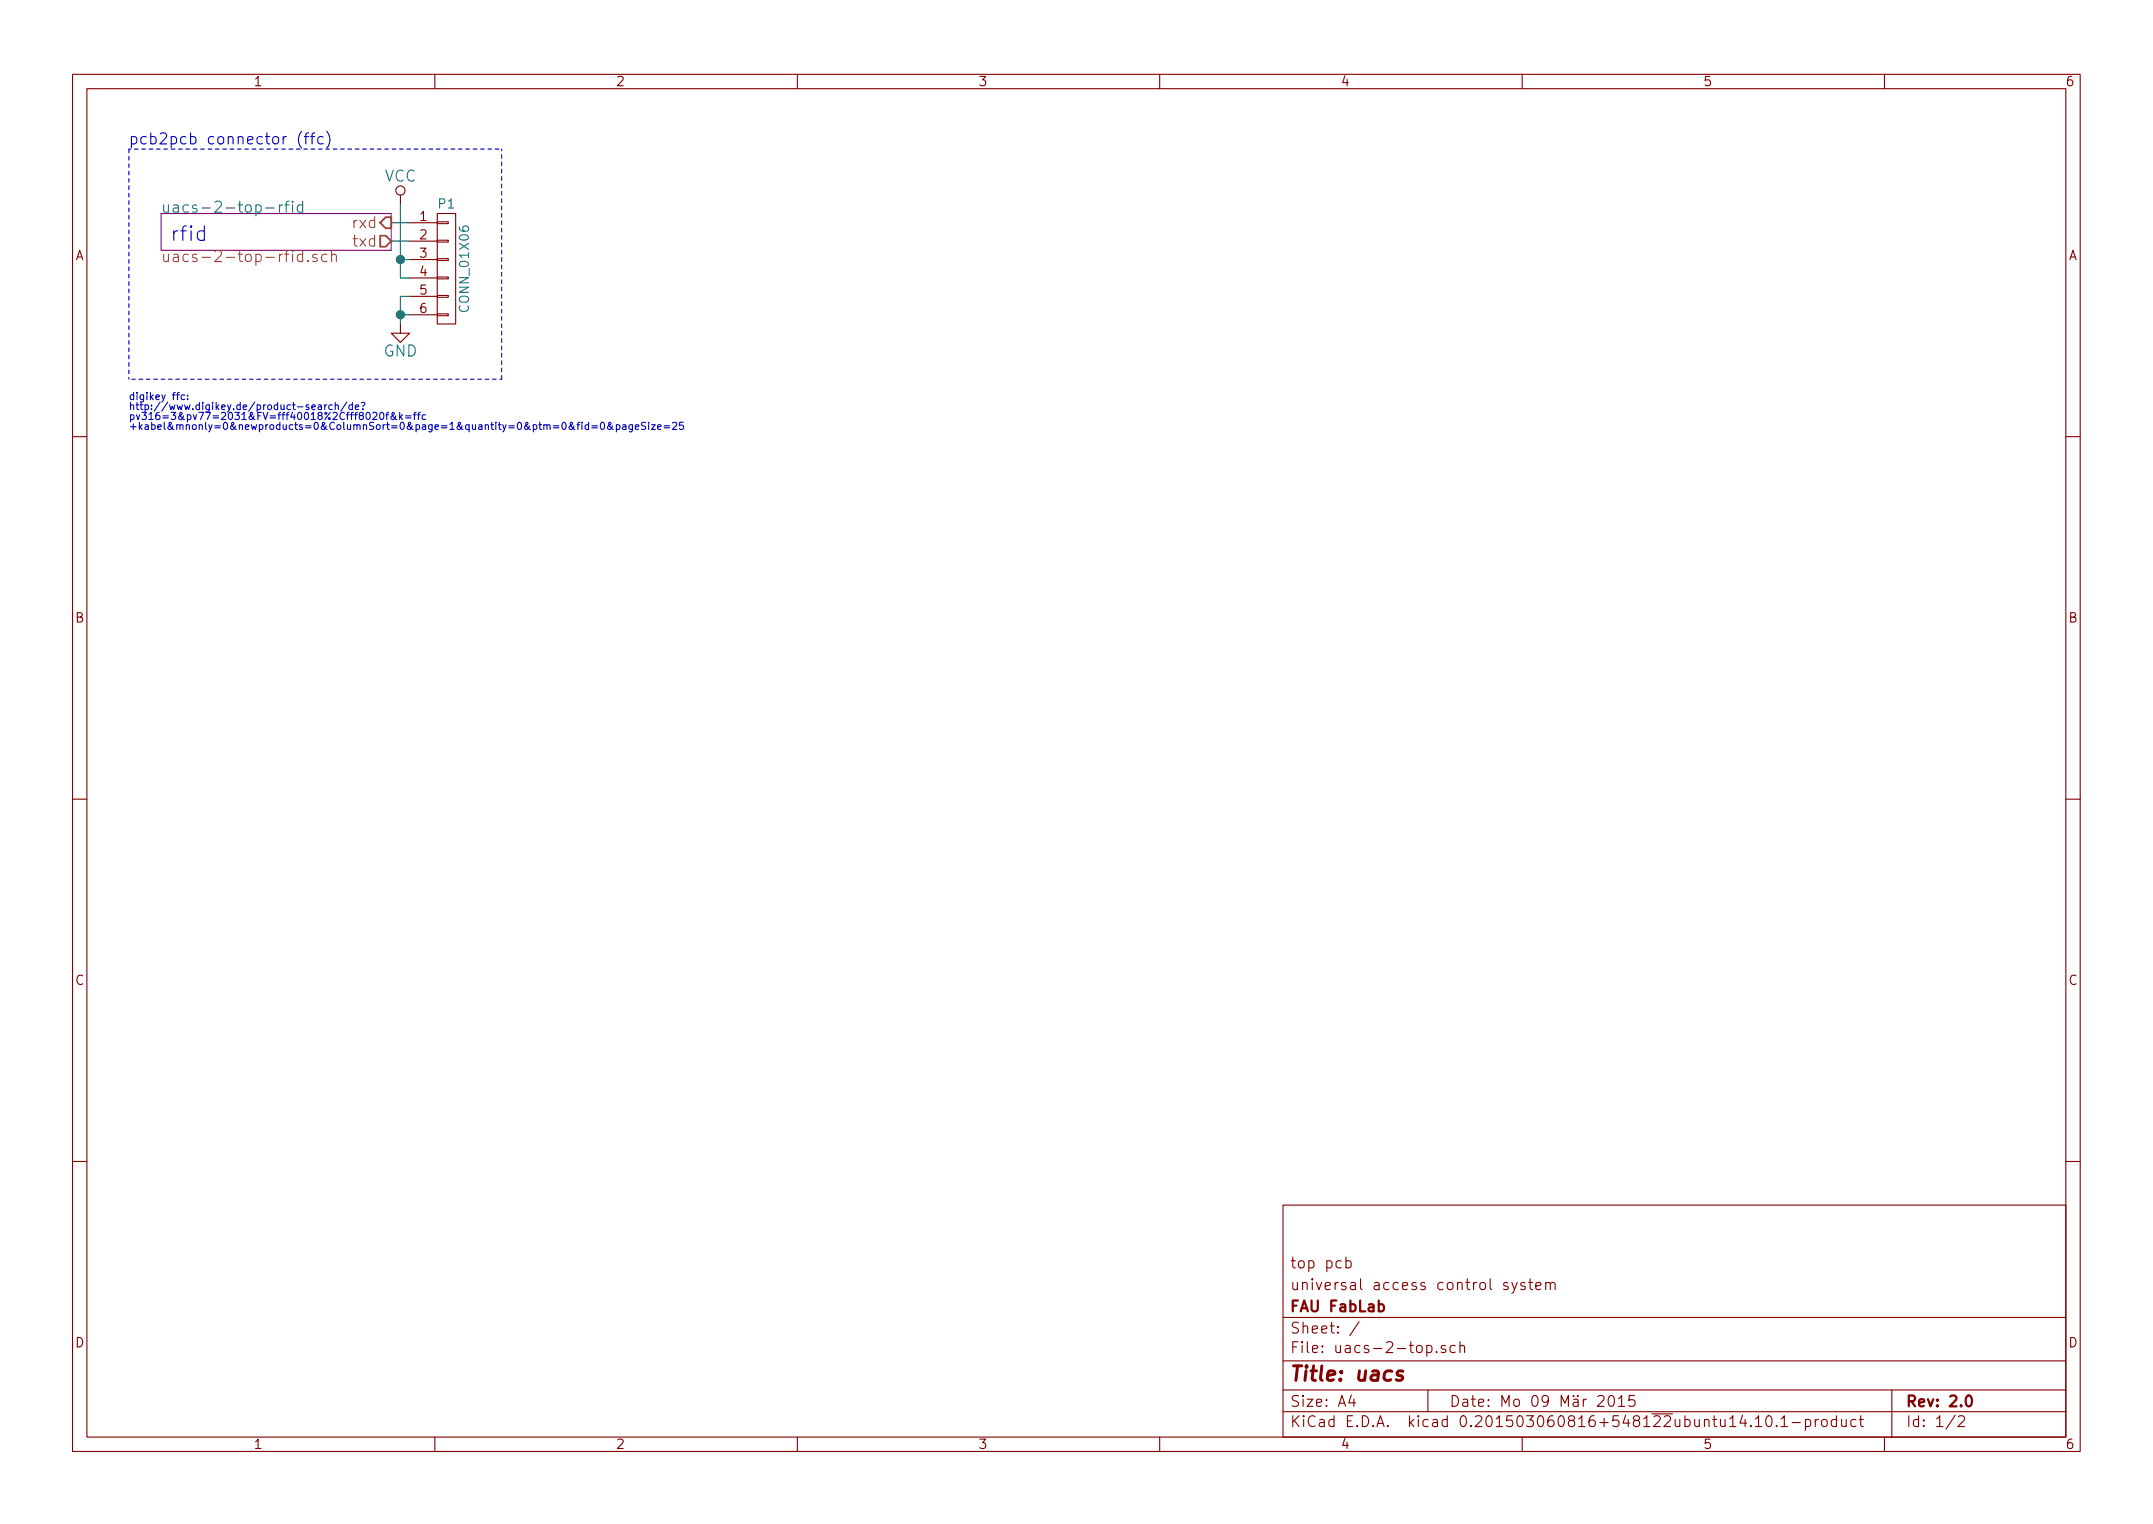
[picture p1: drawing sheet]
<svg xmlns="http://www.w3.org/2000/svg" width="297mm" height="210mm" viewBox="0 0 297 210" stroke-linecap="round" stroke-linejoin="round" font-family="sans-serif">
<g fill="none" stroke="#840000" stroke-width=".15">
<path d="M10 10.3h277v189.9h-277zM12 12.2h273v186.1h-273zM60 10.3v1.9M110 10.3v1.9M160 10.3v1.9M210 10.3v1.9M260 10.3v1.9M55.2 26.9v1.3M56.5 30.7h3.8M56.5 33.3h3.8M56.5 35.8h3.8M56.5 38.3h3.8"/>
<path d="M60.3 38.2h1.5v.3h-1.5zM60.3 35.7h1.5v.2h-1.5zM60.3 33.1h1.5v.3h-1.5zM60.3 30.6h1.5v.3h-1.5zM60.3 29.5h2.6v15.2h-2.6zM55.2 44.7v1.3h1.3l-1.3 1.2-1.2-1.2h1.2M56.5 40.9h3.8M56.5 43.4h3.8M60.3 43.3h1.5v.3h-1.5zM60.3 40.8h1.5v.2h-1.5zM10 60.2h2M285 60.2h2"/>
<path d="M10 110.3h2M285 110.3h2M10 160.2h2M177 166.3h108v32h-108zM185.7 174a.48 .48 0 0 1 .6 .1l.1 .1-.1 .6a.48 .48 0 0 1-.6 0M185.7 173.4v1.5M208 177a.37 .37 0 0 0-.6 .1v.1a.54 .54 0 0 0 .6 .3l.1 .1-.1 .2-.1 .1-.5-.1M208.6 176.9l.3 1M209.3 176.9l-.5 1.4-.2 .1M210.4 177a.37 .37 0 0 0-.6 .1v.1a.54 .54 0 0 0 .6 .3l.1 .1-.1 .2-.2 .1-.4-.1M210.9 176.9h.6M211.1 176.4v1.3l.2 .2h.2"/>
<path d="M211.9 177.4l.7-.1-.1-.3-.4-.1-.2 .2 .1 .7 .1 .1 .4-.1M213.3 177.1a.38 .38 0 0 1 .6 0v.8M213.3 176.9v1M213.9 177.1a.36 .36 0 0 1 .3-.2 .36 .36 0 0 1 .4 .2v.8M285 160.2h2M60 198.3v1.9M110 198.3v1.9M160 198.3v1.9M177 194.8h108M177 191.8h108M177 187.8h108M177 181.8h108"/>
<path d="M186.4 192.5l-.3 1h.9M186.8 193v1M187.5 182.3l-1.3 2M196.8 185.7a.48 .48 0 0 1 .7 0l.1 .2-.1 .6a.48 .48 0 0 1-.7 0M196.8 185.6v1.5M197 191.8v3M198.2 186.5h.1l-.1 .1-.1-.1h.1v.1M199.4 185.7a.37 .37 0 0 0-.6 .1v.1a.54 .54 0 0 0 .6 .3l.1 .1-.1 .2-.1 .1-.5-.1M200.8 185.7l-.5-.1-.2 .3v.6l.2 .1 .5-.1M201.4 185.7a.38 .38 0 0 1 .7 .1v.8M201.4 185.1v1.5M210 198.3v1.9"/>
<path d="M222 192.7a.35 .35 0 0 1 .4-.2 .35 .35 0 0 1 .3 .3 .77 .77 0 0 1-.5 1.2 .9 .9 0 0 1-.2-1.3zM223.3 193l.4-.5v1.5M223.3 194h.9M225.5 192.5h-.7l-.1 .7a.62 .62 0 0 1 .7 0l.2 .2-.1 .5-.2 .1h-.4l-.2-.1M242.2 195.8l.4-.5v1.5M242.2 196.8h.9M243.8 195.5a.35 .35 0 0 1 .3-.2 .35 .35 0 0 1 .3 .3 .77 .77 0 0 1-.4 1.2 .9 .9 0 0 1-.2-1.3zM245.1 196.7h.1l-.1 .1-.1-.1h.1v.1M245.7 195.8l.5-.5v1.5M245.7 196.8h.9M247.2 196.3h1.2M249.1 195.9a.48 .48 0 0 1 .6 .1l.1 .1-.1 .6a.48 .48 0 0 1-.6 0"/>
<path d="M249.1 195.8v1.5M250.4 195.8v1M250.9 195.8l-.3 .1-.2 .2M251.4 196a.41 .41 0 0 1 .7 .1v.4a.41 .41 0 0 1-.4 .3 .41 .41 0 0 1-.4-.3zM253.4 195.9l-.5-.1-.2 .3v.6l.2 .1 .5-.1M253.4 195.3v1.5M254.1 195.8l.1 .9a.4 .4 0 0 0 .5 0M254.7 195.8v1M256.1 195.9l-.5-.1-.3 .3 .1 .6 .2 .1 .5-.1M256.5 195.8h.6M256.7 195.3v1.3l.2 .2h.2M260 198.3v1.9"/>
<path d="M261 191.8v6.5M269.7 195.2l-1.2 2M270.2 195.5l.2-.2 .5 .1a.37 .37 0 0 1 .1 .6l-.9 .8h.9"/>
<circle cx="55.2" cy="26.3" r=".63"/>
</g>
<path d="M271.3 192.7a.35 .35 0 0 1 .4-.2 .35 .35 0 0 1 .3 .3 .77 .77 0 0 1-.4 1.2 .9 .9 0 0 1-.3-1.3z" fill="none" stroke="#840000" stroke-width=".3"/>
<path d="M193.5 189.2l-.4-.1-.2 .1-.2 .3 .3 .3 .4 .1 .1 .3-.1 .1-.2 .1-.6-.1" fill="none" stroke="#840000" stroke-width=".41"/>
<path d="M54 30.7h2.5M54 33.3h2.5M55.2 28.2v10.1h1.3M55.2 35.8h1.3M55.2 43.4h1.3M56.5 40.9h-1.3v3.8" fill="none" stroke="#008400" stroke-width=".15"/>
<g fill="#008400" stroke="#008400" stroke-width=".25">
<circle cx="55.2" cy="43.4" r=".51"/>
<circle cx="55.2" cy="35.8" r=".51"/>
</g>
<path d="M17.8 20.6h51.4M69.2 20.6v31.7M17.8 52.3v-31.7M69.2 52.3h-51.4" fill="none" stroke="#0000c2" stroke-width=".15" stroke-dasharray=".5" stroke-dashoffset=".3"/>
<g fill="none" stroke="#0000c2" stroke-width=".15">
<path d="M41.6 18.1a1.75 1.75 0 0 0 0 2.3M42 18.8h.6M42.6 18.3l-.3 .1-.1 .2v1.3M42.8 18.8h.6M43.4 18.3l-.3 .1v.2v1.3M44.6 18.9a.48 .48 0 0 0-.7 .1l-.1 .6a.48 .48 0 0 0 .8 .2M45.1 18.1a1.75 1.75 0 0 1 0 2.3M24.4 54.5h.3M24.7 54.1l-.2 .2v.8M25.5 54.5h-.3l-.2 .2 .1 .4h.4M25.9 55v.1M25.9 54.5v.1"/>
<path d="M43 56.2l.5-.1v-.2l-.3-.1-.2 .2 .1 .5h.4M43.9 55.9h.4v.6M44.3 56.1h-.3l-.1 .2 .1 .2h.3M44.8 55.8v.7M45.1 55.8l-.3 .3M45.8 55.9l-.2-.1-.2 .3 .1 .4h.3M46.3 56v-.1a.23 .23 0 0 1 .4 .1v.5M46.3 55.5v1M47.9 55.5l-.9 1.2M48.6 55.9l-.3-.1-.2 .3 .1 .4h.4M48.6 55.5v1M49 56.2l.5-.1v-.2l-.3-.1-.2 .2 .1 .5h.4"/>
<path d="M49.9 55.6l.3-.1a.32 .32 0 0 1-.1 .6M50.1 56.4v.1M51.4 57l.4-.1 .2 .3-.6 .7h.6M52.5 57l.1-.1a.53 .53 0 0 1 .4 .5 .53 .53 0 0 1-.4 .5l-.1-.1-.1-.3zM53.2 57.2h.4M53.6 56.9l-.2 .1v.9M54.6 57.4l-.2 .4a.26 .26 0 0 1-.4 0 .26 .26 0 0 1 0-.4l.4-.2v-.3h-.3v.4l.5 .5 .1 .1M55.1 56.9v1M55.2 57.5l.3 .4M55.5 57.2l-.4 .4M56 57.4h.7M56 57.7h.7"/>
<path d="M57 57.2h.4M57.4 56.9l-.2 .1v.9M57.6 57.2h.4M58 56.9l-.3 .1v.9M58.7 57.3l-.3-.1-.2 .2 .1 .4h.4M79.6 58.6h.4M80 58.3l-.3 .1v.9M80.3 58.3v.1M80.3 58.6v.7M81.2 58.6h-.3l-.2 .2 .1 .4h.4M81.2 58.3v1M81.7 58.7h.7"/>
<path d="M81.7 59h.7M83 58.3h.1a.53 .53 0 0 1 .3 .5 .53 .53 0 0 1-.3 .5 .63 .63 0 0 1-.1-1zM84.5 58.7l-.2 .5a.26 .26 0 0 1-.4 0 .26 .26 0 0 1 0-.4l.4-.3v-.2h-.3v.3l.5 .6 .1 .1M85 58.6h.3l.2 .2-.1 .4h-.4M85 58.6v1M85.9 58.6h.4l.1 .7M86.4 58.8l-.4 .1-.1 .1 .1 .3 .4-.1M87.2 58.6v.8l-.1 .2-.3-.1M87.2 58.6h-.2l-.2 .2 .1 .4h.3M87.7 58.9l.4-.1v-.2h-.3l-.1 .1v.5h.4M89.1 58.3h-.4l-.2 .2 .1 .2 .4 .2 .1 .2-.2 .2-.4-.1M89.5 58.3v.1"/>
<path d="M89.5 58.6v.7M89.9 58.6h.5l-.5 .7h.5M90.7 58.9l.5-.1v-.2h-.3l-.2 .1 .1 .5h.4M91.6 58.7h.8M91.6 59h.8M92.8 58.4l.4-.1 .2 .2-.6 .8h.6M94.3 58.3h-.5l-.1 .4 .2-.1 .3 .1 .1 .4-.2 .2-.4-.1"/>
</g>
<path d="M22.2 29.5h31.8v5h-31.8z" fill="none" stroke="#840084" stroke-width=".15"/>
<path d="M36.7 28.7h1.1M38.6 28.3v1M39 28.3h-.3l-.1 .3M39.3 28.3h.6M39.9 27.8h-.3l-.1 .2v1.3M40.4 27.8h-.1l.1 .1v-.1v.1M40.4 28.3v1M41.8 28.3a.48 .48 0 0 0-.7 .1l-.1 .6a.48 .48 0 0 0 .8 .2M41.8 27.8v1.5" fill="none" stroke="#008484" stroke-width=".15"/>
<path d="M40.4 34.6h-.1l.1 .1v-.1v.1M41.8 35.1a.48 .48 0 0 0-.7 .1l-.1 .6a.48 .48 0 0 0 .8 .2M41.8 34.6v1.5M42.5 35.9v.1v.1l-.1-.1 .1-.1v.2M43.7 35.1h-.3l-.3 .2 .1 .2 .5 .2 .1 .1-.1 .2-.1 .1-.5-.1M45.1 35.1a.48 .48 0 0 0-.7 .1v.6a.48 .48 0 0 0 .7 .2M45.7 35.2a.38 .38 0 0 1 .7 .1v.8M45.7 34.6v1.5" fill="none" stroke="#848400" stroke-width=".15"/>
<path d="M52.5 30.7l.7-.7h.8v1.5h-.8zM52.5 32.5h.7l.8 .8-.8 .7h-.7z" fill="none" stroke="#848400" stroke-width=".25"/>
<text font-size="2.8" fill="#0000c2" x="23.5" y="33.3">rfid</text>
<text font-size="2.8" fill="#840000" x="178" y="190.5">Title: uacs</text>
<text font-size="2.1" fill="#0000c2" x="17.8" y="19.9">pcb2pcb connector (ffc)</text>
<g font-size="2.1" fill="#008484">
<text x="22.2" y="29.4">uacs-2-top-rfid</text>
<text x="53" y="25.1">VCC</text>
<text x="52.9" y="49.2">GND</text>
</g>
<g font-size="2.1" fill="#848400">
<text x="48.7" y="31.5">rxd</text>
<text x="48.9" y="34">txd</text>
<text x="22.2" y="36.2">uacs-2-top-rfid.sch</text>
</g>
<g font-size="2.1" fill="#840000">
<text x="178" y="178">universal access control system</text>
<text x="178" y="175">top pcb</text>
<text x="178" y="184">Sheet: /</text>
<text x="178" y="181">FAU FabLab</text>
<text x="178" y="186.7">File: uacs-2-top.sch</text>
<text x="178" y="196.9">KiCad E.D.A. kicad 0.201503060816+548122ubuntu14.10.1-product</text>
<text x="178" y="194.1">Size: A4</text>
<text x="200" y="194.1">Date: Mo 09 Mär 2015</text>
<text x="263" y="194.1">Rev: 2.0</text>
<text x="263" y="196.9">Id: 1/2</text>
</g>
<g font-size="1.8" fill="#840000">
<text x="35" y="11.9">1</text>
<text x="85" y="11.9">2</text>
<text x="135" y="11.9">3</text>
<text x="185" y="11.9">4</text>
<text x="235" y="11.9">5</text>
<text x="285" y="11.9">6</text>
<text x="10.4" y="35.9">A</text>
<text x="57.9" y="30.5">1</text>
<text x="57.9" y="33">2</text>
<text x="57.9" y="35.6">3</text>
<text x="285.4" y="35.9">A</text>
<text x="57.9" y="38.1">4</text>
<text x="57.9" y="40.6">5</text>
<text x="57.9" y="43.2">6</text>
<text x="10.4" y="85.9">B</text>
<text x="285.4" y="85.9">B</text>
<text x="10.4" y="135.9">C</text>
<text x="285.4" y="135.9">C</text>
<text x="10.4" y="185.9">D</text>
<text x="285.4" y="185.9">D</text>
<text x="35" y="199.9">1</text>
<text x="85" y="199.9">2</text>
<text x="135" y="199.9">3</text>
<text x="185" y="199.9">4</text>
<text x="235" y="199.9">5</text>
<text x="285" y="199.9">6</text>
</g>
<g font-size="1.8" fill="#008484">
<text x="60.5" y="28.7">P1</text>
<text x="64.7" y="42.7" transform="rotate(-90 64.7 42.7)">CONN_01X06</text>
</g>
<g font-size="1.4" fill="#0000c2">
<text x="17.8" y="55.2">digikey ffc:</text>
<text x="17.8" y="56.6">http://www.digikey.de/product-search/de?</text>
<text x="17.8" y="57.9">pv316=3&amp;pv77=2031&amp;FV=fff40018%2Cfff8020f&amp;k=ffc</text>
<text x="17.8" y="59.3">+kabel&amp;mnonly=0&amp;newproducts=0&amp;ColumnSort=0&amp;page=1&amp;quantity=0&amp;ptm=0&amp;fid=0&amp;pageSize=25</text>
</g>
</svg>
